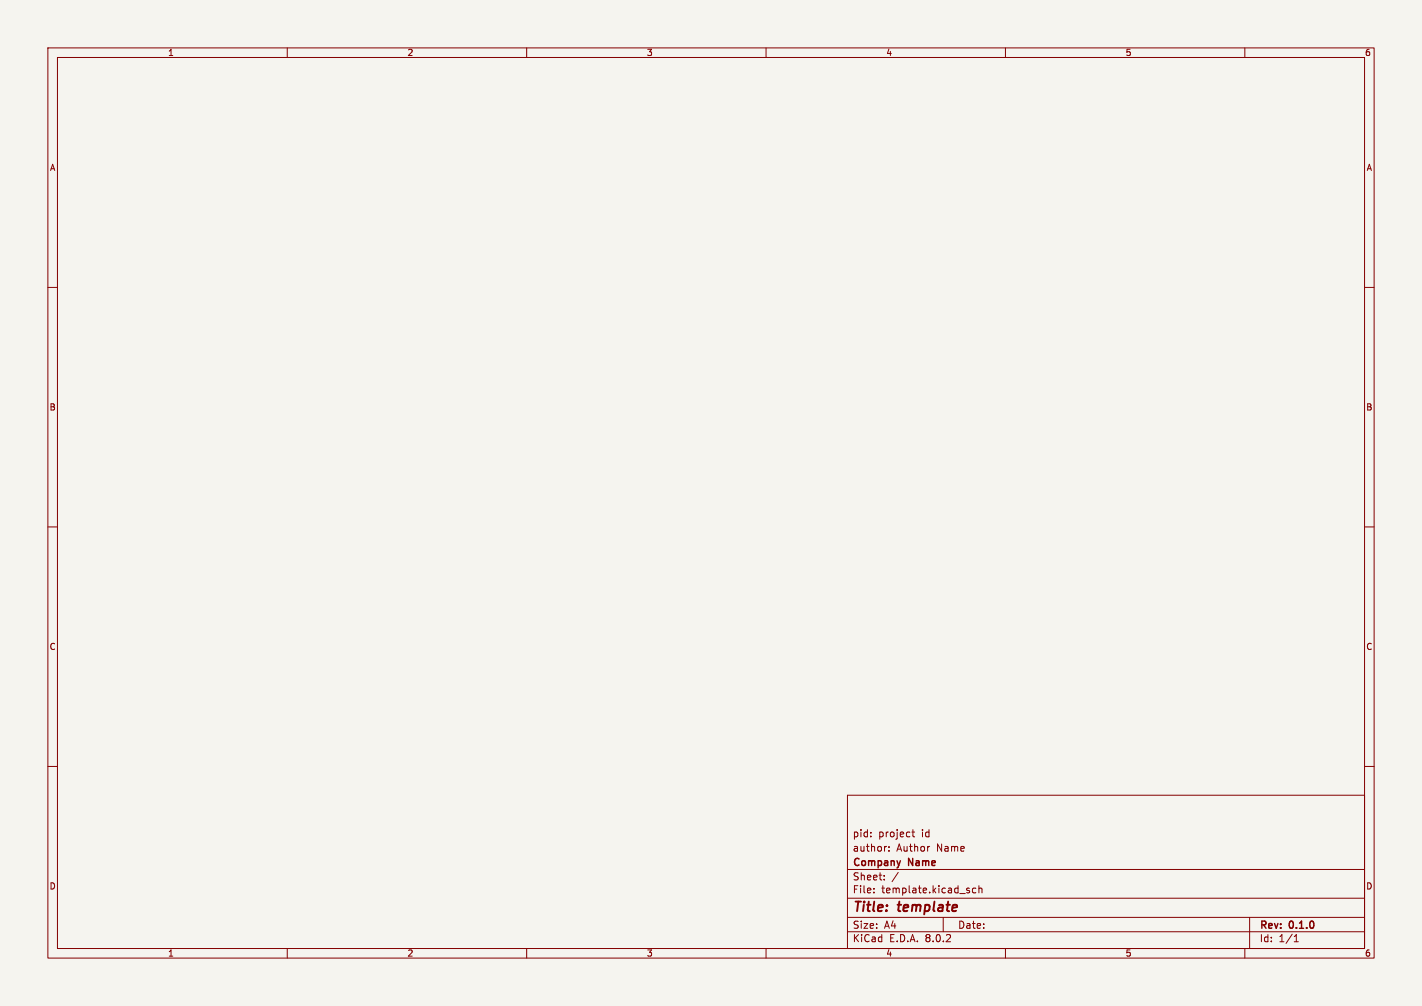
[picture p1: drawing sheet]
<svg xmlns="http://www.w3.org/2000/svg" width="297mm" height="210mm" viewBox="0 0 297 210" stroke-linecap="round" stroke-linejoin="round" font-family="sans-serif">
<path d="M0 0h297v210h-297z" fill="#f5f4ef" stroke="#f5f4ef" stroke-width=".21"/>
<g fill="none" stroke="#840000" stroke-width=".21">
<path d="M10 10h277v190h-277zM12 12h273v186h-273zM60 10v2M110 10v2M160 10v2M210 10v2M260 10v2M10 60h2M285 60h2M10 110h2M285 110h2M10 160h2"/>
<path d="M285 160h2M177 166h108v32h-108zM181.9 173.8v.1M181.9 174.6v.1M185 176.7h.2M185.7 177.6v.1M185.7 176.8v.1M190.5 173.7h.5M190.7 173.2v1.3l.3 .2M194 176.7h.2M60 198v2M110 198v2"/>
<path d="M160 198v2M177 194.5h108M177 191.5h108M177 187.5h108M177 181.5h108M182.5 186.3v.1M182.5 185.5v.1M184.7 183.6v.1M184.7 182.8v.1M187.6 182.1l-1.3 2M197 191.5v3M203.8 185.5l-.4-.1-.3 .3 .1 .6h.6"/>
<path d="M204.5 185.5l.2-.1 .3 .1 .1 .9M204.5 184.9v1.5M210 198v2M260 198v2M261 191.5v6.5M270.3 196.6h.9M270.3 195.5l.4-.4v1.5"/>
</g>
<g font-size="2.8" fill="#840000">
<text x="178" y="190.9">Title:</text>
<text x="187.7" y="190.9">template</text>
</g>
<g font-size="2.1" fill="#840000">
<text x="178" y="178">author:</text>
<text x="178" y="175">pid:</text>
<text x="183.4" y="175">project</text>
<text x="187.2" y="178">Author</text>
<text x="192.5" y="175">id</text>
<text x="195.7" y="178">Name</text>
<text x="178" y="184">Sheet:</text>
<text x="178" y="181.2">Company</text>
<text x="189.8" y="181.2">Name</text>
<text x="178" y="186.7">File:</text>
<text x="184.1" y="186.7">template.kicad_sch</text>
<text x="178" y="196.9">KiCad</text>
<text x="178" y="194.1">Size:</text>
<text x="184.7" y="194.1">A4</text>
<text x="185.7" y="196.9">E.D.A.</text>
<text x="193.3" y="196.9">8.0.2</text>
<text x="200" y="194.1">Date:</text>
<text x="263" y="194.3">Rev:</text>
<text x="263" y="196.9">Id:</text>
<text x="267.1" y="196.9">1/1</text>
<text x="269.4" y="194.3">0.1.0</text>
</g>
<g font-size="1.8" fill="#840000">
<text x="35" y="11.9">1</text>
<text x="85" y="11.9">2</text>
<text x="135" y="11.9">3</text>
<text x="185" y="11.9">4</text>
<text x="235" y="11.9">5</text>
<text x="285" y="11.9">6</text>
<text x="10.3" y="35.9">A</text>
<text x="285.3" y="35.9">A</text>
<text x="10.3" y="85.9">B</text>
<text x="285.3" y="85.9">B</text>
<text x="10.3" y="135.9">C</text>
<text x="285.3" y="135.9">C</text>
<text x="10.3" y="185.9">D</text>
<text x="285.3" y="185.9">D</text>
<text x="35" y="199.9">1</text>
<text x="85" y="199.9">2</text>
<text x="135" y="199.9">3</text>
<text x="185" y="199.9">4</text>
<text x="235" y="199.9">5</text>
<text x="285" y="199.9">6</text>
</g>
</svg>
